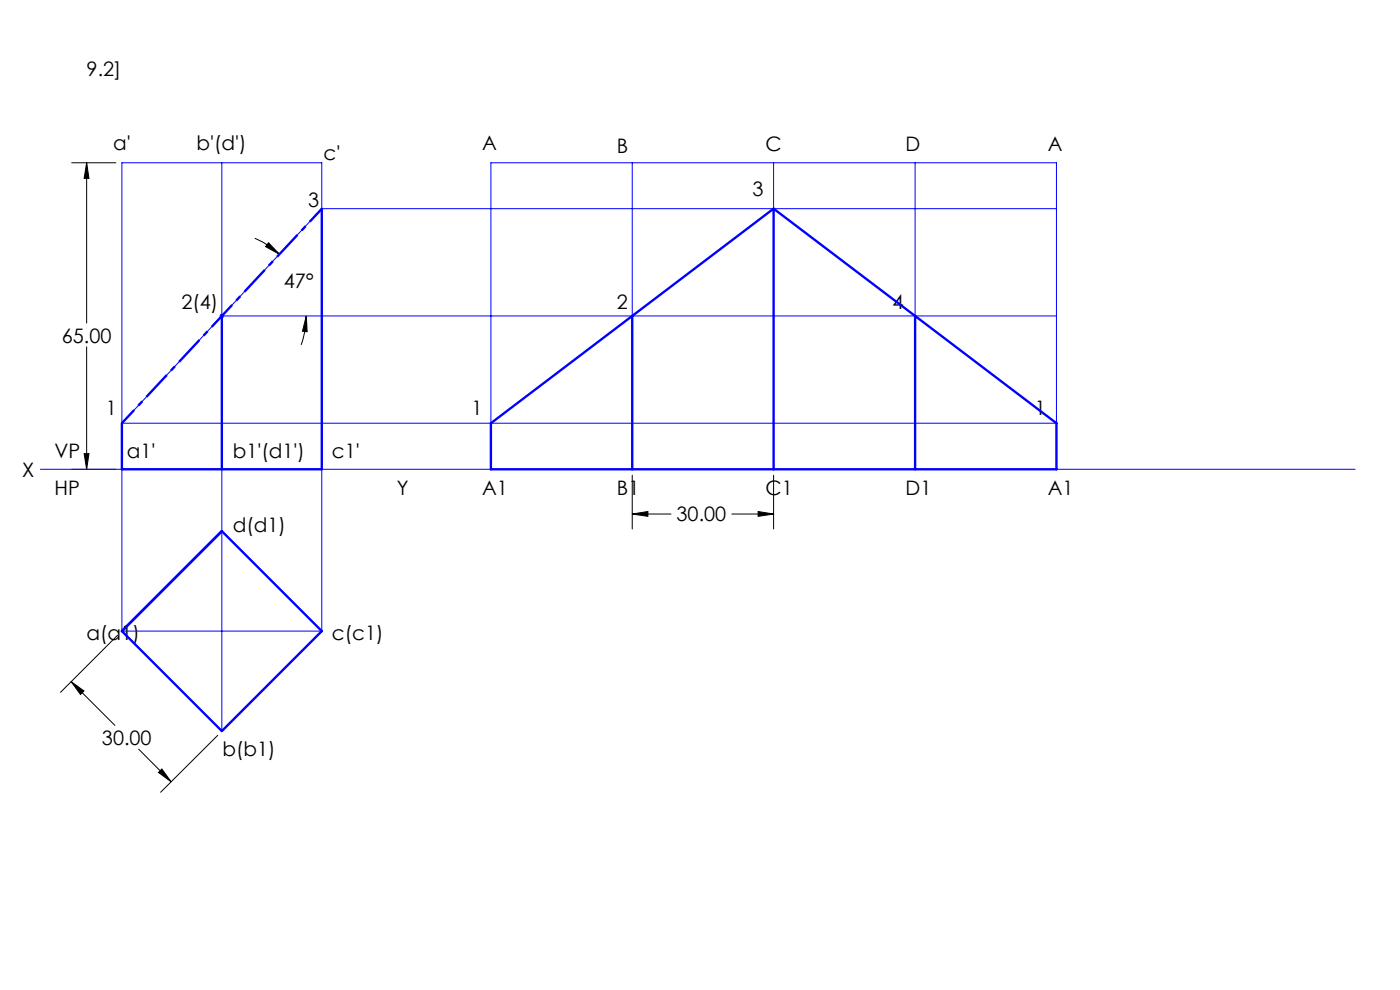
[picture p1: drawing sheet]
<svg xmlns="http://www.w3.org/2000/svg" width="297mm" height="210mm" viewBox="0 0 297 210" stroke-linecap="round" stroke-linejoin="round" font-family="sans-serif">
<g fill="none" stroke="#000" stroke-width=".21">
<path d="M15.2 34.5h9.4M18.4 34.5v34M18.4 34.5l.5 3.3h-1zM54 50.5a17.2 17.2 0 0 1 5.3 3.4M57 51.5l2.3 2.4-3-1.6zM18.4 73.6v25.9M65 67l.2 3.4-1-.1zM65 67a17.9 17.9 0 0 1-1.1 6.2M15.2 99.5h9.4M17.9 96.2h1l-.5 3.3zM134.1 109l3.3-.5v1zM134.1 100.8v11.4"/>
<path d="M134.1 109h8.2M155.3 109h8.8M160.8 108.5l3.3 .5-3.3 .5zM164.1 100.8v11.4M24.9 134.8l-12.1 12.1M15.1 144.6l9.3 9.3M15.1 144.6l2.7 2-.7 .7zM29.4 158.9l6.9 6.9M46.2 156l-12.1 12.1M34.3 163.1l2 2.7-2.7-1.9z"/>
</g>
<g fill="none" stroke="#00f" stroke-width=".21">
<path d="M47.1 34.5v120.6M134.1 34.5v65M164.1 34.5v65M194.1 34.5v65M224.1 44.3h-155.8l-42.4 45.5h198.2M46.7 66.7l.7 .7M47.4 66.7l-.7 .7M224.1 67h-177.5M8.6 99.5h278.9M104.1 99.5v-65h120v65M25.9 133.9l21.2-21.2 21.2 21.2M25.9 133.9l21.2 21.2"/>
<path d="M25.9 133.9h42.4M25.9 133.9v-99.4h42.4v99.4M68.3 133.9l-21.2 21.2"/>
</g>
<path d="M25.9 89.8l42.4-45.5" fill="none" stroke="#00f" stroke-width=".5" stroke-dasharray="6.3 1.3 1.3 1.3" stroke-dashoffset="2.6" stroke-linecap="butt"/>
<path d="M68.3 44.3v55.2h-42.4v-9.7M164.1 44.3v55.2M47.1 67v32.5M134.1 67v32.5M194.1 67v32.5M104.1 89.8l60-45.5 60 45.5v9.7h-120zM47.1 112.7l21.2 21.2-21.2 21.2-21.2-21.2z" fill="none" stroke="#00f" stroke-width=".5"/>
<path d="M15.1 144.6l2.7 2-.7 .7zM34.3 163.1l2 2.7-2.7-1.9zM17.9 96.2h1l-.5 3.3zM18.4 34.5l.5 3.3h-1zM65 67l.2 3.4-1-.1zM57 51.5l2.3 2.4-3-1.6zM134.1 109l3.3-.5v1zM160.8 108.5l3.3 .5-3.3 .5z" fill="#000"/>
<g font-size="4.2">
<text x="18.4" y="16.1">9.2]</text>
<text x="24" y="31.8">a'</text>
<text x="41.7" y="31.8">b'(d')</text>
<text x="68.6" y="34">c'</text>
<text x="102.3" y="31.8">A</text>
<text x="130.9" y="32.4">B</text>
<text x="162.4" y="31.9">C</text>
<text x="192.1" y="31.9">D</text>
<text x="222.3" y="31.9">A</text>
<text x="159.6" y="41.7">3</text>
<text x="65.3" y="44">3</text>
<text x="38.5" y="65.5">2(4)</text>
<text x="60.2" y="61.2">47°</text>
<text x="130.9" y="65.4">2</text>
<text x="189.3" y="65.4">4</text>
<text x="13.1" y="72.7">65.00</text>
<text x="22.5" y="88.1">1</text>
<text x="100" y="88.1">1</text>
<text x="219.6" y="88.1">1</text>
<text x="4.7" y="101.3">X</text>
<text x="11.6" y="97.1">VP</text>
<text x="26.9" y="97.1">a1'</text>
<text x="49.4" y="97.1">b1'(d1')</text>
<text x="70.4" y="97.1">c1'</text>
<text x="11.6" y="104.9">HP</text>
<text x="84.2" y="104.9">Y</text>
<text x="102.3" y="104.9">A1</text>
<text x="130.9" y="104.9">B1</text>
<text x="162.4" y="104.9">C1</text>
<text x="192.1" y="104.9">D1</text>
<text x="222.3" y="104.9">A1</text>
<text x="49.4" y="112.8">d(d1)</text>
<text x="143.5" y="110.6">30.00</text>
<text x="18.4" y="135.7">a(a1)</text>
<text x="70.4" y="135.7">c(c1)</text>
<text x="21.6" y="158">30.00</text>
<text x="47.2" y="160.4">b(b1)</text>
</g>
</svg>
